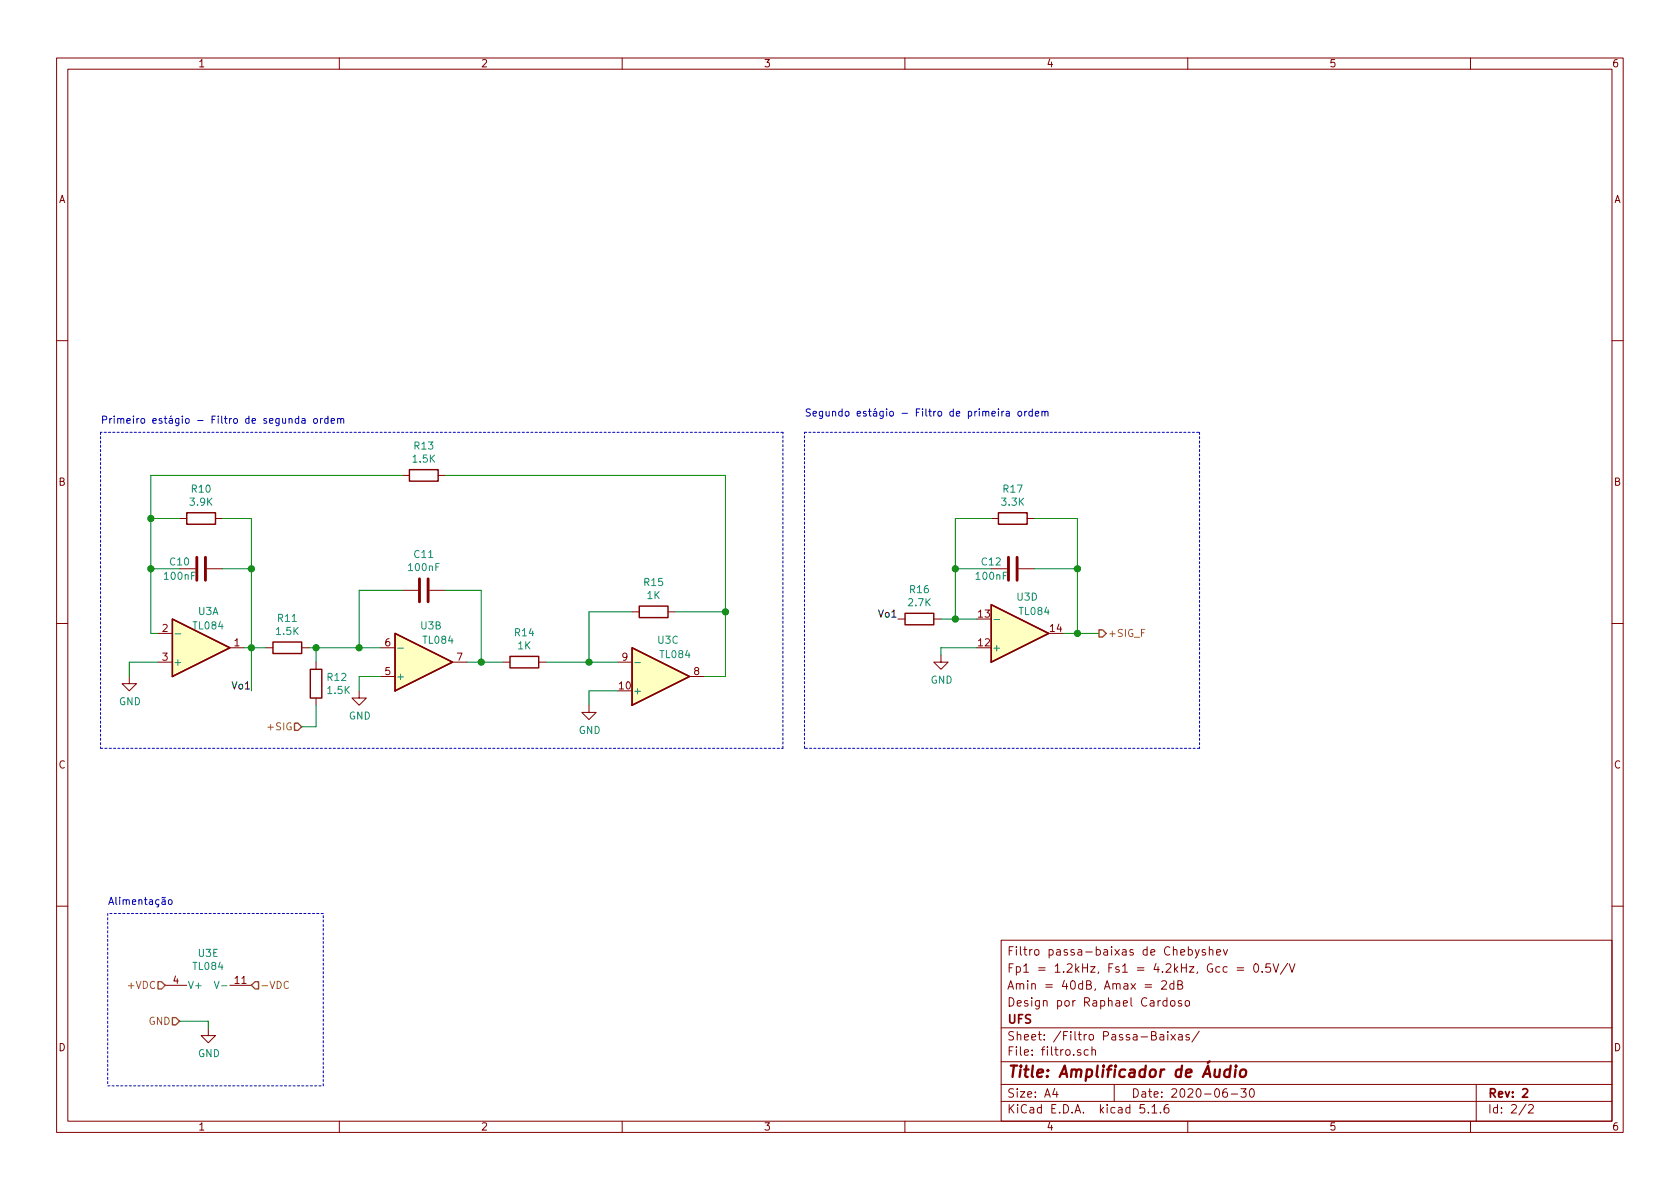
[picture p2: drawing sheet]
<svg xmlns="http://www.w3.org/2000/svg" width="297mm" height="210mm" viewBox="0 0 297 210" stroke-linecap="round" stroke-linejoin="round" font-family="sans-serif">
<g fill="none" stroke="#840000" stroke-width=".18">
<path d="M10 10.3h277v189.9h-277zM12 12.2h273v186.1h-273zM60 10.3v1.9M110 10.3v1.9M160 10.3v1.9M210 10.3v1.9M260 10.3v1.9M10 60.2h2M285 60.2h2M31.7 91.7h1.3M38.1 91.7h1.3M71.1 84.1h1.3"/>
<path d="M77.5 84.1h1.2M175.3 91.7h1.2M181.6 91.7h1.3M10 110.3h2M22.9 119.6v1.3h1.2l-1.2 1.3-1.3-1.3h1.3M27.9 117.1h2.6M27.9 112h2.6M31.7 100.6h2.8M36.6 100.6h2.8M40.6 114.5h2.6M47 114.5h1.3M53.3 114.5h1.3"/>
<path d="M55.9 117.1v1.3M67.3 119.6h2.5M67.3 114.5h2.5M71.1 104.4h2.8M75.9 104.4h2.8M80 117.1h2.5M88.9 117.1h1.3M95.2 117.1h1.3M109.2 117.1h2.6M111.8 108.2h1.2M118.1 108.2h1.3M121.9 119.6h2.6"/>
<path d="M158.7 109.5h1.3M165.1 109.5h1.3M166.4 115.8v1.3h1.2l-1.2 1.3-1.3-1.3h1.3M175.3 100.6h2.8M180.1 100.6h2.8M285 110.3h2M55.9 123.4v1.3M63.5 122.2v1.2h1.3l-1.3 1.3-1.3-1.3h1.3M104.1 124.7v1.3h1.3l-1.3 1.2-1.2-1.2h1.2M10 160.2h2M29.2 174.2h3.8M40.6 174.2h3.8"/>
<path d="M177 166.3h108v32h-108zM202.5 174.1h1.1M202.5 174.6h1.1M205.4 173.6l.2-.2h.4l.2 .5-.9 1h.9M206.3 177l-.4-.1-.3 .3 .1 .6 .2 .1 .4-.1M206.3 176.4v1.5M207 177.1l.3-.2 .4 .2v.5l-.1 .2-.3 .1-.3-.1zM207.5 174l-.4-.1-.3 .3 .2 .6h.5M207.5 173.4v1.5M208.3 174.1h.5l.2-.1v-.3l-.2-.3h-.5v1.5h.5l.3-.3a.41 .41 0 0 0-.3-.5M208.9 177l-.4-.1-.2 .2 .1 .3 .5 .1v.3h-.6M209.6 177.1l.2-.2 .5 .2v.7l-.3 .1-.4-.1z"/>
<path d="M210.1 168l.4-.1 .3 .3-.1 .6-.2 .1-.4-.1M211.3 167.9l.4 1M212 167.9l-.5 1.4-.2 .1M213.1 168l-.3-.1-.3 .2 .1 .2 .5 .2v.3h-.6M213.8 168l.2-.1 .4 .1 .1 .9M213.8 167.4v1.5M215.1 168.4l.7-.1-.1-.3-.4-.1-.2 .2 .1 .7h.5M216.3 167.9l.4 1 .3-1M218.7 171.1h1.2M218.7 171.6h1.2M221.8 170.6l.2-.2a.8 .8 0 0 1 .5 .8 .8 .8 0 0 1-.5 .7l-.2-.1-.1-.4zM223.2 171.8v.1"/>
<path d="M224.6 170.4h-.7l-.1 .7 .2-.1 .5 .1 .2 .2-.1 .5-.2 .1-.6-.1M225.1 170.4l.5 1.5 .5-1.5M227.7 170.4l-1.3 1.9M227.9 170.4l.5 1.5 .6-1.5M285 160.2h2M36.8 181.9v1.2h1.3l-1.3 1.3-1.2-1.3h1.2M60 198.3v1.9M110 198.3v1.9M160 198.3v1.9M177 194.8h108M177 191.8h108M177 187.8h108"/>
<path d="M177 181.8h108M186.5 192.5l-.4 1h1M186.8 193v1M191.1 185.7a.37 .37 0 0 0-.6 .1l.1 .2 .5 .2v.1l-.2 .3-.4-.1M192.4 185.7l-.4-.1-.3 .3 .1 .6 .2 .1 .4-.1M193.1 185.7a.37 .37 0 0 1 .6 .1v.8M193.1 185.1v1.5M197 191.8v3M202.3 195.3h-.7l-.1 .7 .3-.1 .5 .1 .1 .2-.1 .5-.2 .1-.6-.1M203 196.7v.1M203.7 195.8l.4-.5v1.5M203.7 196.8h.8"/>
<path d="M205.1 183h.6l.1 .9M205.2 196.7v.1M205.8 183.3l-.5 .1-.2 .2v.2l.2 .1 .5-.1M206.5 182.4v.2M206.5 182.9v1M206.6 195.3a.62 .62 0 0 0-.8 .7l.1 .7 .2 .1 .5-.1 .1-.5-.1-.2-.5-.1-.3 .3M207 182.9l.8 1M207.8 182.9l-.8 1M208.4 183h.6v.9M209 183.3l-.5 .1a.29 .29 0 0 0-.2 .2 .29 .29 0 0 0 .2 .3l.5-.1M210 198.3v1.9M210.3 183a.37 .37 0 0 0-.6 .1l.1 .3 .5 .1v.1l-.2 .3-.4-.1"/>
<path d="M212 182.3l-1.3 2M216.9 192.5a.62 .62 0 0 0-.7 .7l.1 .7 .2 .1 .5-.1v-.5l-.1-.2-.4-.1-.3 .3M217.7 193.5h1.1M219.4 192.5h.9l-.5 .6 .5 .1v.7l-.3 .1-.6-.1M221.1 192.6l.2-.1a.8 .8 0 0 1 .5 .8 .8 .8 0 0 1-.5 .7 1 1 0 0 1-.2-1.4zM260 198.3v1.9M261 191.8v6.5M269.8 195.2l-1.2 2M270.3 195.5l.2-.2h.3l.3 .5-.9 1h.9"/>
</g>
<path d="M269.2 192.7l.3-.2h.3l.3 .5-.9 1h.9" fill="none" stroke="#840000" stroke-width=".3"/>
<path d="M217.5 189.2a.68 .68 0 0 0-1 .3l-.1 .6 .2 .2 .2 .1 .5-.1M217.6 188.4l-.3 2M218.5 189.1l-.2 1.3M218.5 188.4l-.1 .1 .1 .1 .1-.1-.1-.1v.2M219.4 189.3a.54 .54 0 0 1 .5-.2 .54 .54 0 0 1 .4 .4v.6a.56 .56 0 0 1-.6 .4 .56 .56 0 0 1-.5-.4z" fill="none" stroke="#840000" stroke-width=".41"/>
<path d="M34.8 98.5v4.1M36.3 98.5v4.1M178.3 98.5v4.1M179.8 98.5v4.1M74.2 102.4v4M75.7 102.4v4" fill="none" stroke="#840000" stroke-width=".51"/>
<g fill="#ffffc2" stroke="#ffffc2" stroke-width=".18">
<path d="M111.8 114.5l10.1 5.1-10.1 5.1z"/>
<path d="M30.5 109.5l10.1 5-10.1 5.1z"/>
<path d="M69.8 112l10.2 5.1-10.2 5.1z"/>
<path d="M175.3 106.9l10.1 5.1-10.1 5.1z"/>
</g>
<path d="M33 90.7h5.1v2h-5.1zM72.4 83.1h5.1v2h-5.1zM176.5 90.7h5.1v2h-5.1zM30.5 109.5l10.1 5-10.1 5.1zM48.3 113.5h5v2.1h-5zM54.9 118.4h2v5h-2zM69.8 112l10.2 5.1-10.2 5.1zM90.2 116.1h5v2h-5zM111.8 114.5l10.1 5.1-10.1 5.1zM113 107.2h5.1v2h-5.1zM160 108.5h5.1v2h-5.1zM175.3 106.9l10.1 5.1-10.1 5.1z" fill="none" stroke="#840000" stroke-width=".25"/>
<path d="M31 112.1h1M70.3 114.6h1M112.2 117.2h1M175.7 109.5h1M37.9 173.5l.4 1.3 .4-1.3M39.2 174.3h.9" fill="none" stroke="#008484" stroke-width=".18"/>
<path d="M17.8 76.4v55.9M138.4 76.4h-120.6M142.2 76.4h69.9M212.1 76.4v55.9M17.8 132.3h120.6M138.4 132.3v-55.9M142.2 132.3v-55.9M212.1 132.3h-69.9M19 161.5v30.5M57.1 161.5h-38.1M19 192h38.1M57.1 192v-30.5" fill="none" stroke="#0000c2" stroke-width=".18" stroke-dasharray=".4 .4"/>
<g fill="none" stroke="#008400" stroke-width=".18">
<path d="M26.7 91.7h5M39.4 91.7h5v30.5M71.1 84.1h-44.4v27.9h1.2M78.7 84.1h49.6v35.5h-3.8M175.3 91.7h-6.4v17.8M182.9 91.7h7.6v20.3M26.7 100.6h5M27.9 117.1h-5v2.5M39.4 100.6h5M43.2 114.5h3.8M54.6 114.5h12.7M55.9 114.5v2.6"/>
<path d="M67.3 119.6h-3.8v2.6M71.1 104.4h-7.6v10.1M78.7 104.4h6.4v12.7M82.5 117.1h6.4M96.5 117.1h12.7M111.8 108.2h-7.7v8.9M119.4 108.2h8.9M166.4 109.5h6.3M168.9 100.6h6.4M172.7 114.5h-6.3v1.3M182.9 100.6h7.6M188 112h6.3"/>
<path d="M55.9 124.7v3.8h-2.6M109.2 122.2h-5.1v2.5M31.7 180.6h5.1v1.3"/>
</g>
<path d="M194.3 111.4h.6l.7 .6-.7 .6h-.6zM52.1 127.9h.6l.6 .6-.6 .7h-.6zM27.9 173.6h.7l.6 .6-.6 .7h-.7zM30.5 180h.6l.6 .6-.6 .6h-.6zM44.4 174.2l.7-.6h.6v1.3h-.6z" fill="none" stroke="#848400" stroke-width=".25"/>
<path d="M51 173.7a.6 .6 0 0 0-.8 .4 .6 .6 0 0 0 .5 .7l.3-.1" fill="none" stroke="#848400" stroke-width=".18"/>
<g fill="none" stroke="#0000c2" stroke-width=".18">
<path d="M52.8 74.1l-.4-.1-.2 .2 .1 .6h.5M52.8 73.6v1.2M53.4 74.1h.5v.7M53.9 74.3l-.4 .1-.2 .1 .1 .3h.5M55.6 74.1l.3-.1 .2 .2-.1 .6h-.3l-.3-.2zM56.7 74v.8M57 74l-.3 .2M58 74.1l-.4-.1-.2 .2 .1 .6h.5M58 73.6v1.2M58.5 74.4l.7-.1-.1-.2-.4-.1-.2 .2 .1 .6h.5M59.7 74.1l.2-.1 .3 .1v.7M59.7 74v.8"/>
<path d="M60.2 74.2l.2-.2 .3 .1 .1 .7M176.5 72.3v.1M176.5 72.7v.9M177.1 72.7v.9M177.5 72.7l-.4 .3M177.9 72.8h.5l.1 .8M178.5 73l-.4 .1-.2 .2v.2h.6M180.1 72.8l.3-.1 .2 .3v.3l-.2 .3-.3-.1-.1-.2zM181.2 72.7v.9M181.6 72.7l-.4 .3M182.5 72.8l-.3-.1-.3 .3 .1 .5h.5M182.5 72.3v1.3"/>
<path d="M183.1 73.1l.6-.1-.1-.2-.4-.1-.1 .2v.6h.5M184.2 72.9l.2-.2 .3 .1 .1 .8M184.2 72.7v.9M184.8 72.9l.1-.2 .3 .1 .1 .8M29.9 159.2l.3-.1 .2 .2-.1 .6h-.3l-.2-.1z"/>
</g>
<g fill="#008400" stroke="#008400" stroke-width=".25">
<circle cx="128.3" cy="108.2" r=".51"/>
<circle cx="63.5" cy="114.5" r=".51"/>
<circle cx="85.1" cy="117.1" r=".51"/>
<circle cx="104.1" cy="117.1" r=".51"/>
<circle cx="190.5" cy="100.6" r=".51"/>
<circle cx="190.5" cy="112" r=".51"/>
<circle cx="168.9" cy="100.6" r=".51"/>
<circle cx="168.9" cy="109.5" r=".51"/>
<circle cx="26.7" cy="91.7" r=".51"/>
<circle cx="44.5" cy="100.6" r=".51"/>
<circle cx="26.7" cy="100.6" r=".51"/>
<circle cx="44.5" cy="114.5" r=".51"/>
<circle cx="55.9" cy="114.5" r=".51"/>
</g>
<text font-size="2.8" fill="#840000" x="178" y="190.5">Title: Amplificador de Áudio</text>
<g font-size="2.1" fill="#840000">
<text x="178" y="172">Fp1 = 1.2kHz, Fs1 = 4.2kHz, Gcc = 0.5V/V</text>
<text x="178" y="169">Filtro passa-baixas de Chebyshev</text>
<text x="178" y="178">Design por Raphael Cardoso</text>
<text x="178" y="175">Amin = 40dB, Amax = 2dB</text>
<text x="178" y="184">Sheet: /Filtro Passa-Baixas/</text>
<text x="178" y="181">UFS</text>
<text x="178" y="186.7">File: filtro.sch</text>
<text x="178" y="196.9">KiCad E.D.A. kicad 5.1.6</text>
<text x="178" y="194.1">Size: A4</text>
<text x="200" y="194.1">Date: 2020-06-30</text>
<text x="263" y="194.1">Rev: 2</text>
<text x="263" y="196.9">Id: 2/2</text>
</g>
<g font-size="1.8" fill="#840000">
<text x="35" y="11.9">1</text>
<text x="85" y="11.9">2</text>
<text x="135" y="11.9">3</text>
<text x="185" y="11.9">4</text>
<text x="235" y="11.9">5</text>
<text x="285" y="11.9">6</text>
<text x="10.4" y="35.9">A</text>
<text x="285.4" y="35.9">A</text>
<text x="10.4" y="85.9">B</text>
<text x="285.4" y="85.9">B</text>
<text x="28.7" y="111.8">2</text>
<text x="173" y="109.2">13</text>
<text x="185.7" y="111.8">14</text>
<text x="28.7" y="116.8">3</text>
<text x="41.4" y="114.3">1</text>
<text x="68.1" y="119.4">5</text>
<text x="68.1" y="114.3">6</text>
<text x="80.8" y="116.8">7</text>
<text x="110" y="116.8">9</text>
<text x="122.7" y="119.4">8</text>
<text x="173" y="114.3">12</text>
<text x="109.5" y="121.9">10</text>
<text x="10.4" y="135.9">C</text>
<text x="285.4" y="135.9">C</text>
<text x="30.6" y="174">4</text>
<text x="41.6" y="174">11</text>
<text x="10.4" y="185.9">D</text>
<text x="285.4" y="185.9">D</text>
<text x="35" y="199.9">1</text>
<text x="85" y="199.9">2</text>
<text x="135" y="199.9">3</text>
<text x="185" y="199.9">4</text>
<text x="235" y="199.9">5</text>
<text x="285" y="199.9">6</text>
</g>
<g font-size="1.8" fill="#0000c2">
<text x="17.8" y="74.9">Primeiro estágio - Filtro de segunda ordem</text>
<text x="142.2" y="73.7">Segundo estágio - Filtro de primeira ordem</text>
<text x="19" y="160">Alimentação</text>
</g>
<g font-size="1.8" fill="#008484">
<text x="73.1" y="81.8">1.5K</text>
<text x="73.3" y="79.5">R13</text>
<text x="33.7" y="89.4">3.9K</text>
<text x="33.9" y="87.1">R10</text>
<text x="177.2" y="89.4">3.3K</text>
<text x="177.4" y="87.1">R17</text>
<text x="30.1" y="100">C10</text>
<text x="72.4" y="101">100nF</text>
<text x="73.3" y="98.7">C11</text>
<text x="173.6" y="100">C12</text>
<text x="29.2" y="102.5">100nF</text>
<text x="113.9" y="103.6">R15</text>
<text x="114.5" y="105.9">1K</text>
<text x="160.7" y="107.2">2.7K</text>
<text x="160.9" y="104.9">R16</text>
<text x="172.7" y="102.5">100nF</text>
<text x="179.9" y="106.2">U3D</text>
<text x="34.3" y="111.3">TL084</text>
<text x="35.1" y="108.8">U3A</text>
<text x="48.9" y="112.3">1.5K</text>
<text x="49.2" y="110">R11</text>
<text x="74.4" y="111.3">U3B</text>
<text x="74.9" y="113.8">TL084</text>
<text x="91.1" y="112.5">R14</text>
<text x="116.4" y="113.8">U3C</text>
<text x="180.3" y="108.8">TL084</text>
<text x="30.6" y="117.7">+</text>
<text x="91.6" y="114.8">1K</text>
<text x="116.8" y="116.4">TL084</text>
<text x="175.4" y="115.2">+</text>
<text x="21" y="124.7">GND</text>
<text x="57.9" y="120.4">R12</text>
<text x="58" y="122.7">1.5K</text>
<text x="70" y="120.3">+</text>
<text x="111.9" y="122.8">+</text>
<text x="164.5" y="120.9">GND</text>
<text x="61.7" y="127.2">GND</text>
<text x="102.3" y="129.8">GND</text>
<text x="34.3" y="171.5">TL084</text>
<text x="35.1" y="169.2">U3E</text>
<text x="33.1" y="174.9">V+</text>
<text x="35" y="186.9">GND</text>
</g>
<g font-size="1.8">
<text x="155.5" y="109.2">Vo1</text>
<text x="41.2" y="121.9">Vo1</text>
</g>
<g font-size="1.8" fill="#848400">
<text x="195.8" y="112.6">+SIG_F</text>
<text x="47.7" y="129.2">+SIG</text>
<text x="22.9" y="174.9">+VDC</text>
<text x="46" y="174.9">-VDC</text>
<text x="26.3" y="181.2">GND</text>
</g>
</svg>
